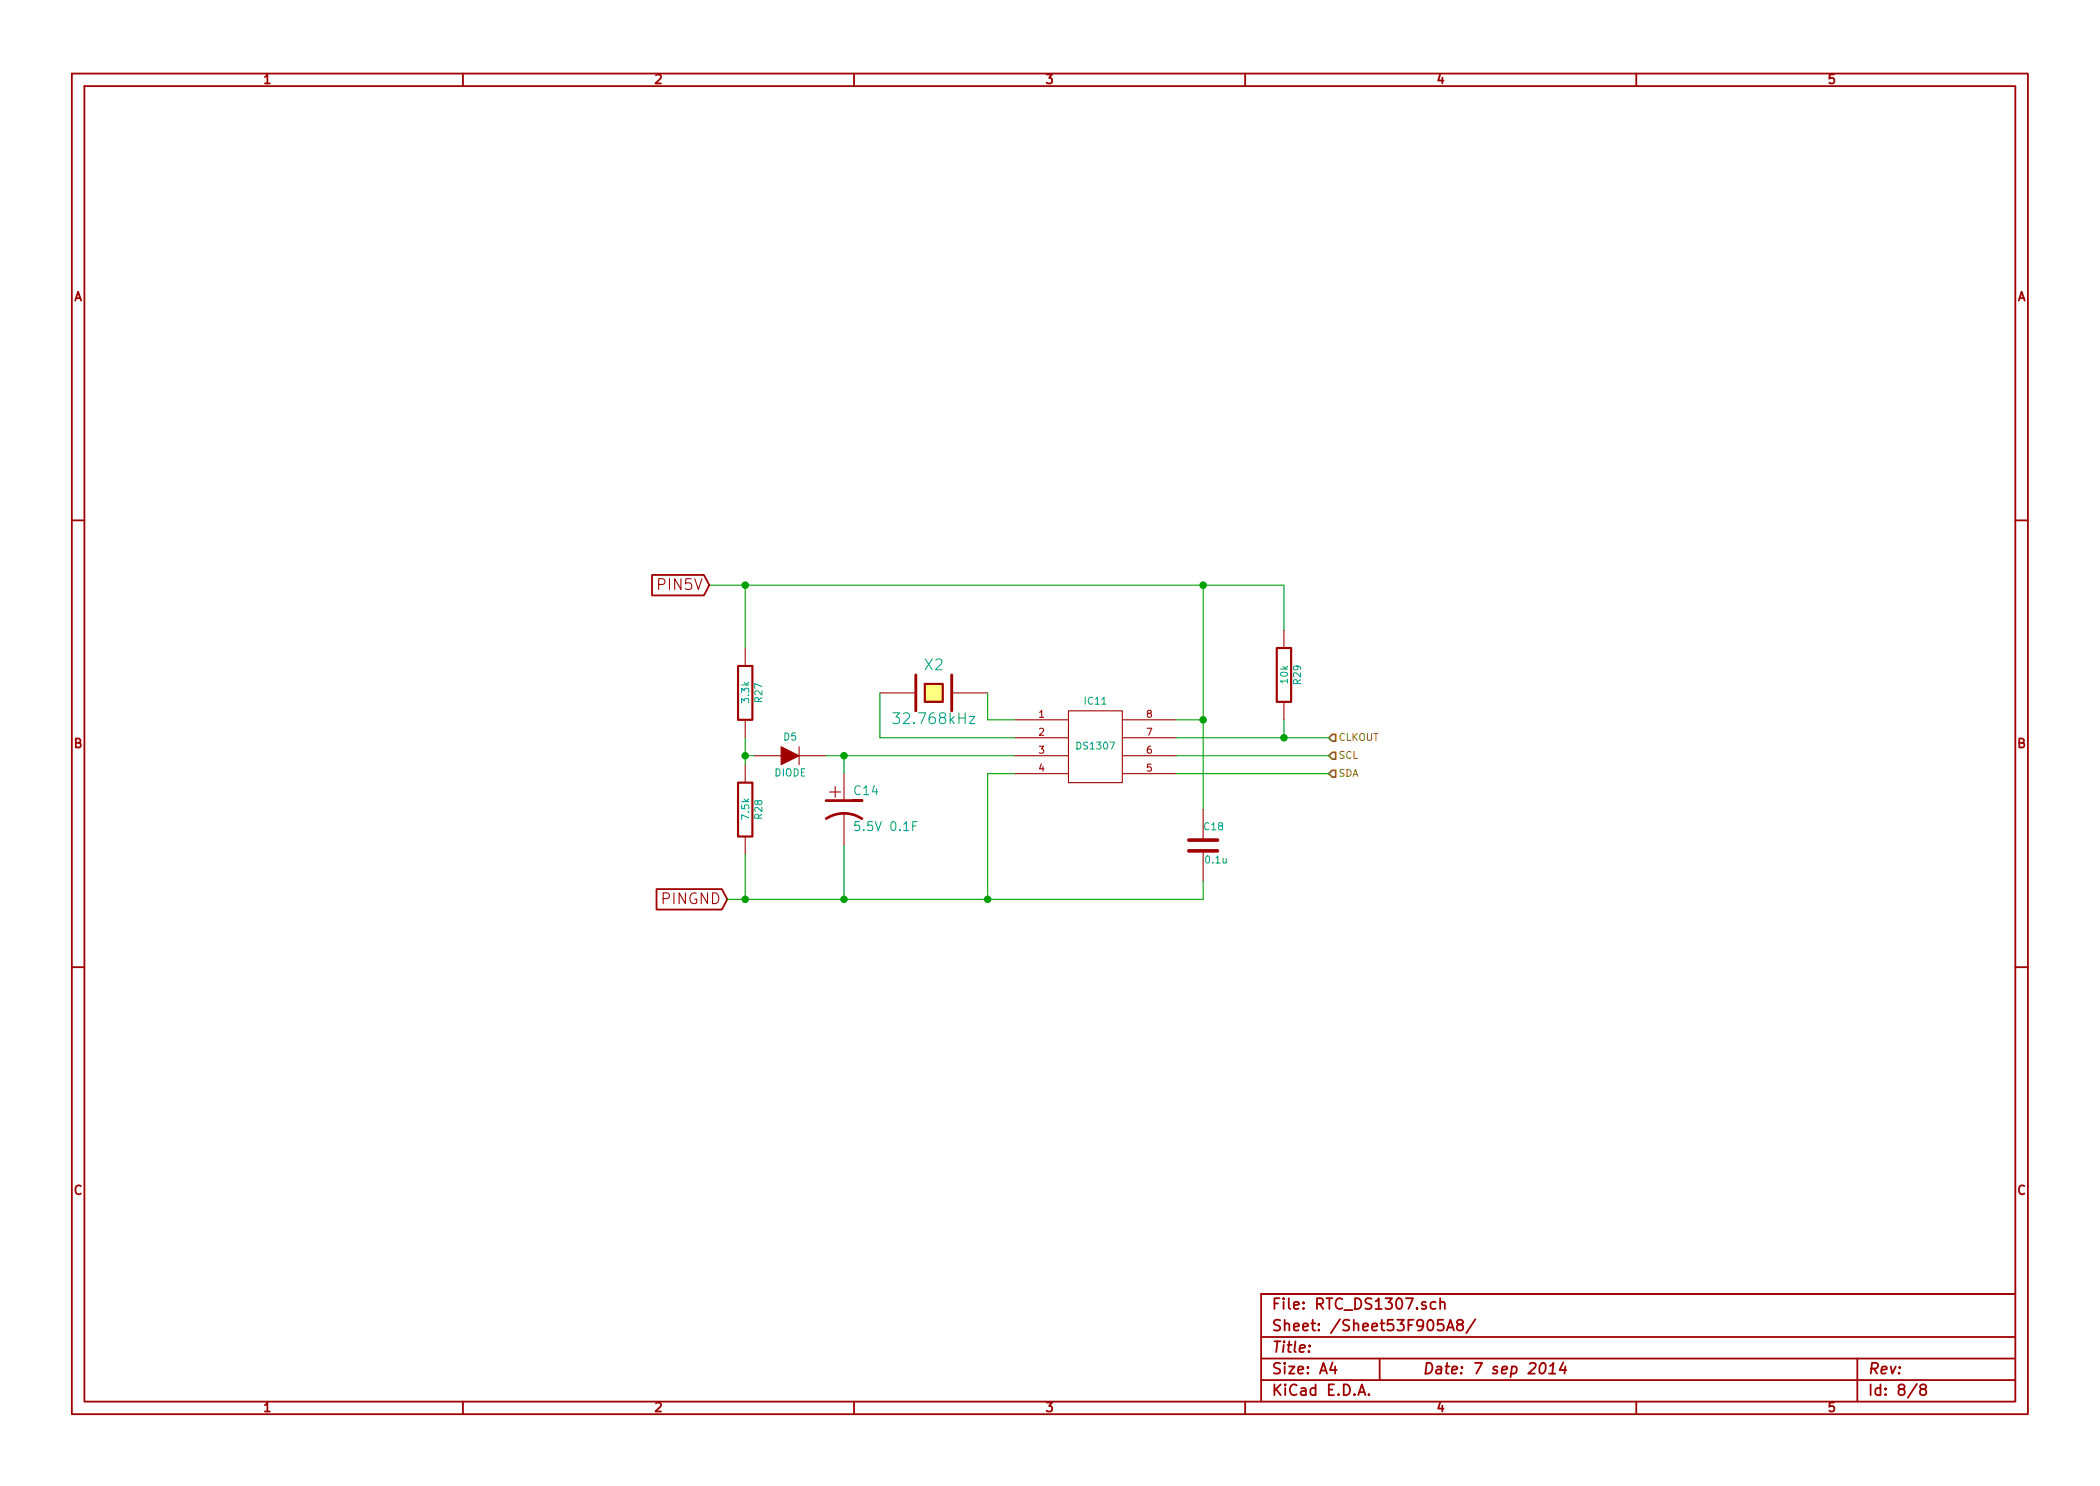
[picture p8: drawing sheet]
<svg xmlns="http://www.w3.org/2000/svg" width="297mm" height="210mm" viewBox="0 0 297 210" stroke-linecap="round" stroke-linejoin="round" font-family="sans-serif">
<g fill="none" stroke="#a00000" stroke-width=".25">
<path d="M10.2 10.4h276.6v189.7h-276.6zM11.9 12.2h273.2v186.1h-273.2zM65.5 10.4v1.8M120.8 10.4v1.8M176.1 10.4v1.8M231.4 10.4v1.8M10.2 73.6h1.7M285.1 73.6h1.7M92.2 81.4h7.4l.7 1.4-.7 1.4h-7.4zM10.2 136.8h1.7M92.9 125.8h9.2l.8 1.4-.8 1.5h-9.2zM285.1 136.8h1.7"/>
<path d="M65.5 198.3v1.8M120.8 198.3v1.8M176.1 198.3v1.8M178.4 189.2h106.7M178.4 195.3h106.7M178.4 192.2h106.7M185.2 190.4h.1l-.1 .1v-.1v.1M188.5 192.8l-.4 1h1M188.8 193.3v1.1M192.1 197.4l.5-1.5 .5 1.5M192.3 197h.7M193.6 197.3h.1l-.1 .1-.1-.1h.1v.1"/>
<path d="M195.1 192.2v3.1M203.1 184.3a.48 .48 0 0 0-.7 0l-.1 .6a.48 .48 0 0 0 .8 .2M203.7 184.3a.38 .38 0 0 1 .7 .1v.8M203.7 183.7v1.5M204.1 186.7h-.7l-.1 .8 .3-.2 .5 .1 .1 .2-.1 .5a.62 .62 0 0 1-.8 0M204.6 188.3l.6-1.6 .5 1.6M204.8 187.8h.7M206.4 187.4l-.3-.3v-.2a.48 .48 0 0 1 .8 0l.1 .2a.47 .47 0 0 1-.6 .3l-.3 .3v.3a.48 .48 0 0 0 .4 .3 .48 .48 0 0 0 .5-.3v-.3l-.3-.3M208.7 186.7l-1.3 1.9M218 193a.35 .35 0 0 1 .4-.2 .35 .35 0 0 1 .2 .3 .87 .87 0 0 1-.6 1.3l-.1-.1a1.14 1.14 0 0 1 .1-1.3zM219.1 194.4h.9M219.2 193.3l.5-.5-.1 1.6"/>
<path d="M221.1 192.8l-.5 1h1M221.4 193.3l-.1 1.1M231.4 198.3v1.8M262.7 192.2v6.1M271.1 195.8l-1.3 2M271.9 196.5l-.3-.2 .1-.3a.48 .48 0 0 1 .7 0l.1 .3a.47 .47 0 0 1-.6 .2l-.3 .3v.3a.48 .48 0 0 0 .4 .3 .48 .48 0 0 0 .5-.3v-.3l-.3-.3M285.1 183.1h-106.7v15.2"/>
</g>
<path d="M188.4 106.4h.5v1h-.5l-.4-.5zM188.4 109h.5v1h-.5l-.4-.5zM188.4 103.9h.5v1h-.5l-.4-.5z" fill="none" stroke="#808000" stroke-width=".25"/>
<g fill="none" stroke="#a00000" stroke-width=".15">
<path d="M105.4 91.7v2.5M124.5 98h5M134.6 98h5.1M181.6 89.1v2.6M181.6 99.3v2.5M105.4 101.8v2.6M105.4 108.2v2.5M105.4 118.4v2.5M106.7 106.9h3.8M113 106.9h3.8M113 105.7v2.5M119.4 109.5v3.8"/>
<path d="M119.4 115.1v4.5M143.5 101.8h7.6M143.5 104.4h7.6M143.5 106.9h7.6M143.5 109.5h7.6M151.1 100.6h7.6v10.1h-7.6zM158.7 101.8h7.7M158.7 104.4h7.7M158.7 106.9h7.7M158.7 109.5h7.7M170.2 114.5v4.4M170.2 120.4v4.3"/>
</g>
<path d="M129.5 95.5v5.1M134.6 95.5v5.1" fill="none" stroke="#a00000" stroke-width=".41"/>
<path d="M130.8 96.8h2.5v2.5h-2.5z" fill="#ffff80" stroke="#ffff80" stroke-width=".25"/>
<path d="M104.4 94.2h2v7.6h-2zM130.8 96.8h2.5v2.5h-2.5zM180.6 91.7h2v7.6h-2zM104.4 110.7h2v7.7h-2z" fill="none" stroke="#a00000" stroke-width=".3"/>
<path d="M129.7 116.3h-.6v1.2M137.1 101.4h.8l-.8 1h.8" fill="none" stroke="#00a0a0" stroke-width=".15"/>
<path d="M116.8 113.3h5.1h-1.3M116.9 115.8a4.6 4.6 0 0 1 5 0" fill="none" stroke="#a00000" stroke-width=".38"/>
<path d="M110.5 105.7l2.5 1.2-2.5 1.3z" fill="#a00000" stroke="#a00000" stroke-width=".15"/>
<g fill="none" stroke="#00a000" stroke-width=".15">
<path d="M100.3 82.8h81.3v6.3M105.4 82.8v8.9M124.5 98v6.4h19M139.7 98v3.8h3.8M170.2 82.8v31.7M105.4 106.9h1.3M105.4 104.4v3.8M116.8 106.9h26.7M119.4 106.9v2.6M119.4 119.6v7.6M143.5 109.5h-3.8v17.7M166.4 101.8h3.8"/>
<path d="M166.4 104.4h21.6M166.4 106.9h21.6M166.4 109.5h21.6M181.6 101.8v2.6M105.4 120.9v6.3M170.2 124.7v2.5h-67.3"/>
</g>
<g fill="#00a000" stroke="#00a000" stroke-width=".25">
<circle cx="181.6" cy="104.4" r=".41"/>
<circle cx="105.4" cy="106.9" r=".41"/>
<circle cx="119.4" cy="106.9" r=".41"/>
<circle cx="105.4" cy="127.2" r=".41"/>
<circle cx="119.4" cy="127.2" r=".41"/>
<circle cx="105.4" cy="82.8" r=".41"/>
<circle cx="170.2" cy="82.8" r=".41"/>
<circle cx="139.7" cy="127.2" r=".41"/>
<circle cx="170.2" cy="101.8" r=".41"/>
</g>
<path d="M168.1 118.9h4.1M168.1 120.4h4.1" fill="none" stroke="#a00000" stroke-width=".51"/>
<text font-size="2.8" fill="#a00000" x="117.3" y="113">+</text>
<g font-size="2.1" fill="#a00000">
<text x="93.3" y="83.6">PIN5V</text>
<text x="93.7" y="128">PINGND</text>
<text x="179.9" y="185.4">File: RTC_DS1307.sch</text>
<text x="179.9" y="191.5">Title:</text>
<text x="179.9" y="188.4">Sheet: /Sheet53F905A8/</text>
<text x="179.9" y="197.6">KiCad E.D.A.</text>
<text x="179.9" y="194.5">Size: A4</text>
<text x="201.2" y="194.5">Date: 7 sep 2014</text>
<text x="264.2" y="194.5">Rev:</text>
<text x="264.2" y="197.6">Id: 8/8</text>
</g>
<g font-size="2.1" fill="#00a0a0">
<text x="130.8" y="94.9">X2</text>
<text x="126.9" y="102.5">32.768kHz</text>
</g>
<g font-size="1.8" fill="#a00000">
<text x="37.3" y="11.9">1</text>
<text x="92.7" y="11.9">2</text>
<text x="148" y="11.9">3</text>
<text x="203.3" y="11.9">4</text>
<text x="258.6" y="11.9">5</text>
<text x="10.4" y="42.7">A</text>
<text x="285.3" y="42.7">A</text>
<text x="10.4" y="105.9">B</text>
<text x="285.3" y="105.9">B</text>
<text x="10.4" y="169.1">C</text>
<text x="285.3" y="169.1">C</text>
<text x="37.3" y="199.8">1</text>
<text x="92.7" y="199.8">2</text>
<text x="148" y="199.8">3</text>
<text x="203.3" y="199.8">4</text>
<text x="258.6" y="199.8">5</text>
</g>
<g font-size="1.8" fill="#00a0a0">
<text x="120.9" y="112.6">C14</text>
<text x="121.4" y="117.6">5.5V 0.1F</text>
</g>
<g font-size="1.4" fill="#00a0a0">
<text x="106" y="99.4" transform="rotate(-90 106 99.4)">3.3k</text>
<text x="107.9" y="99.3" transform="rotate(-90 107.9 99.3)">R27</text>
<text x="153.5" y="99.7">IC11</text>
<text x="182.2" y="96.6" transform="rotate(-90 182.2 96.6)">10k</text>
<text x="184.1" y="96.8" transform="rotate(-90 184.1 96.8)">R29</text>
<text x="110.9" y="104.8">D5</text>
<text x="152.5" y="106.1">DS1307</text>
<text x="109.5" y="109.9">DIODE</text>
<text x="106" y="115.9" transform="rotate(-90 106 115.9)">7.5k</text>
<text x="107.9" y="115.8" transform="rotate(-90 107.9 115.8)">R28</text>
<text x="170.4" y="117.5">C18</text>
<text x="170.6" y="122.2">0.1u</text>
</g>
<g font-size="1.4" fill="#a00000">
<text x="146.9" y="101.6">1</text>
<text x="162.2" y="101.6">8</text>
<text x="146.9" y="104.1">2</text>
<text x="146.9" y="106.7">3</text>
<text x="162.2" y="106.7">6</text>
<text x="162.2" y="104.1">7</text>
<text x="146.9" y="109.2">4</text>
<text x="162.2" y="109.2">5</text>
</g>
<g font-size="1.4" fill="#808000">
<text x="189.4" y="107.4">SCL</text>
<text x="189.4" y="104.9">CLKOUT</text>
<text x="189.4" y="110">SDA</text>
</g>
</svg>
